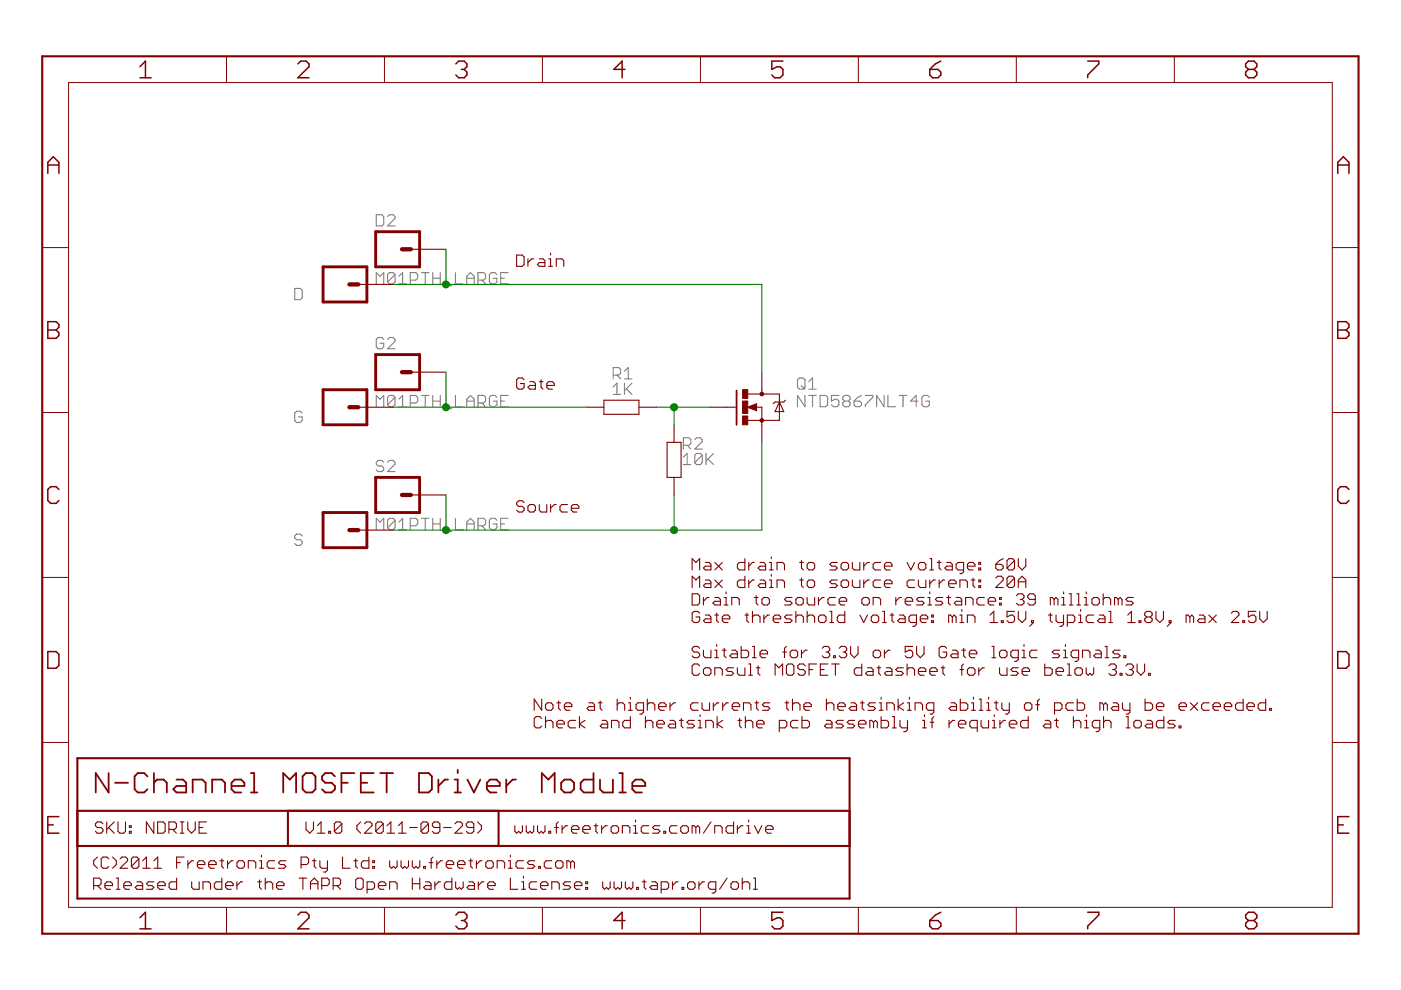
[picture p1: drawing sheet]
<?xml version="1.0" encoding="utf-8"?>
<!DOCTYPE eagle SYSTEM "eagle.dtd">
<eagle version="6.5.0">
<drawing>
<settings>
<setting alwaysvectorfont="yes"/>
<setting verticaltext="up"/>
</settings>
<grid distance="0.1" unitdist="inch" unit="inch" style="lines" multiple="1" display="no" altdistance="0.01" altunitdist="inch" altunit="inch"/>
<schematic xreflabel="%F%N/%S.%C%R" xrefpart="/%S.%C%R">
<libraries>
<library name="freetronics-master-v1">
<symbols>
<symbol name="RESISTOR">
<wire x1="-2.54" y1="1.016" x2="2.54" y2="1.016" width="0.1524" layer="94"/>
<wire x1="-2.54" y1="-1.016" x2="-2.54" y2="1.016" width="0.1524" layer="94"/>
<wire x1="2.54" y1="-1.016" x2="2.54" y2="1.016" width="0.1524" layer="94"/>
<wire x1="-2.54" y1="-1.016" x2="2.54" y2="-1.016" width="0.1524" layer="94"/>
<text x="-3.81" y="1.4986" size="1.778" layer="95">&gt;NAME</text>
<text x="-3.81" y="-3.302" size="1.778" layer="96">&gt;VALUE</text>
<pin name="2" x="5.08" y="0" visible="off" length="short" direction="pas" swaplevel="1" rot="R180"/>
<pin name="1" x="-5.08" y="0" visible="off" length="short" direction="pas" swaplevel="1"/>
</symbol>
<symbol name="M01">
<wire x1="3.81" y1="-2.54" x2="-2.54" y2="-2.54" width="0.4064" layer="94"/>
<wire x1="1.27" y1="0" x2="2.54" y2="0" width="0.6096" layer="94"/>
<wire x1="-2.54" y1="2.54" x2="-2.54" y2="-2.54" width="0.4064" layer="94"/>
<wire x1="3.81" y1="-2.54" x2="3.81" y2="2.54" width="0.4064" layer="94"/>
<wire x1="-2.54" y1="2.54" x2="3.81" y2="2.54" width="0.4064" layer="94"/>
<text x="-2.54" y="-5.08" size="1.778" layer="96">&gt;VALUE</text>
<text x="-2.54" y="3.302" size="1.778" layer="95">&gt;NAME</text>
<pin name="1" x="7.62" y="0" visible="off" length="middle" direction="pas" swaplevel="1" rot="R180"/>
</symbol>
</symbols>
<devicesets>
<deviceset name="RESISTOR" prefix="R" uservalue="yes">
<gates>
<gate name="G$1" symbol="RESISTOR" x="0" y="0"/>
</gates>
<devices>
<device name="1206" package="1206">
<connects>
<connect gate="G$1" pin="1" pad="1"/>
<connect gate="G$1" pin="2" pad="2"/>
</connects>
<technologies>
<technology name=""/>
</technologies>
</device>
<device name="0603" package="0603">
<connects>
<connect gate="G$1" pin="1" pad="1"/>
<connect gate="G$1" pin="2" pad="2"/>
</connects>
<technologies>
<technology name=""/>
</technologies>
</device>
<device name="PTH1" package="AXIAL-0.3">
<connects>
<connect gate="G$1" pin="1" pad="P$1"/>
<connect gate="G$1" pin="2" pad="P$2"/>
</connects>
<technologies>
<technology name=""/>
</technologies>
</device>
<device name="2010" package="R2010">
<connects>
<connect gate="G$1" pin="1" pad="1"/>
<connect gate="G$1" pin="2" pad="2"/>
</connects>
<technologies>
<technology name=""/>
</technologies>
</device>
<device name="0402" package="C0402">
<connects>
<connect gate="G$1" pin="1" pad="1"/>
<connect gate="G$1" pin="2" pad="2"/>
</connects>
<technologies>
<technology name=""/>
</technologies>
</device>
<device name="0805" package="0805">
<connects>
<connect gate="G$1" pin="1" pad="1"/>
<connect gate="G$1" pin="2" pad="2"/>
</connects>
<technologies>
<technology name=""/>
</technologies>
</device>
<device name="0805-LARGE" package="0805-LARGE">
<connects>
<connect gate="G$1" pin="1" pad="1"/>
<connect gate="G$1" pin="2" pad="2"/>
</connects>
<technologies>
<technology name=""/>
</technologies>
</device>
</devices>
</deviceset>
<deviceset name="M01" prefix="JP">
<gates>
<gate name="G$1" symbol="M01" x="0" y="0"/>
</gates>
<devices>
<device name="PTH_LONGPAD" package="1X01_LONGPAD">
<connects>
<connect gate="G$1" pin="1" pad="1"/>
</connects>
<technologies>
<technology name=""/>
</technologies>
</device>
<device name="SMD" package="LUXEON-PAD">
<connects>
<connect gate="G$1" pin="1" pad="P$1"/>
</connects>
<technologies>
<technology name=""/>
</technologies>
</device>
<device name="-SMTSO-256-ET" package="SMTSO-256-ET">
<connects>
<connect gate="G$1" pin="1" pad="P$1"/>
</connects>
<technologies>
<technology name=""/>
</technologies>
</device>
<device name="SMTRA-256-8-6" package="SMTRA-256-8-6">
<connects>
<connect gate="G$1" pin="1" pad="P$1"/>
</connects>
<technologies>
<technology name=""/>
</technologies>
</device>
<device name="SMDNS" package="1X01NS">
<connects>
<connect gate="G$1" pin="1" pad="1"/>
</connects>
<technologies>
<technology name=""/>
</technologies>
</device>
<device name="PTH" package="1X01">
<connects>
<connect gate="G$1" pin="1" pad="1"/>
</connects>
<technologies>
<technology name=""/>
</technologies>
</device>
</devices>
</deviceset>
</devicesets>
</library>
<library name="freetronics-master-v1.1">
<symbols>
<symbol name="MOSFET-NCHANNEL">
<wire x1="-3.6576" y1="2.413" x2="-3.6576" y2="-2.54" width="0.254" layer="94"/>
<wire x1="0" y1="1.905" x2="-2.0066" y2="1.905" width="0.1524" layer="94"/>
<wire x1="0" y1="0" x2="0" y2="-1.905" width="0.1524" layer="94"/>
<wire x1="-2.032" y1="-1.905" x2="0" y2="-1.905" width="0.1524" layer="94"/>
<wire x1="0" y1="2.54" x2="0" y2="1.905" width="0.1524" layer="94"/>
<wire x1="0" y1="1.905" x2="2.54" y2="1.905" width="0.1524" layer="94"/>
<wire x1="2.54" y1="-1.905" x2="0" y2="-1.905" width="0.1524" layer="94"/>
<wire x1="0" y1="-1.905" x2="0" y2="-2.54" width="0.1524" layer="94"/>
<wire x1="-3.81" y1="0" x2="-5.08" y2="0" width="0.1524" layer="94"/>
<wire x1="-2.032" y1="0" x2="-0.762" y2="-0.508" width="0.1524" layer="94"/>
<wire x1="-0.762" y1="-0.508" x2="-0.762" y2="0.508" width="0.1524" layer="94"/>
<wire x1="-0.762" y1="0.508" x2="-2.032" y2="0" width="0.1524" layer="94"/>
<wire x1="-0.889" y1="0" x2="0" y2="0" width="0.1524" layer="94"/>
<wire x1="-0.889" y1="0.254" x2="-1.778" y2="0" width="0.3048" layer="94"/>
<wire x1="-1.778" y1="0" x2="-0.889" y2="-0.254" width="0.3048" layer="94"/>
<wire x1="-0.889" y1="-0.254" x2="-0.889" y2="0" width="0.3048" layer="94"/>
<wire x1="-0.889" y1="0" x2="-1.143" y2="0" width="0.3048" layer="94"/>
<wire x1="2.54" y1="1.905" x2="2.54" y2="0.762" width="0.1524" layer="94"/>
<wire x1="2.54" y1="0.762" x2="2.54" y2="-1.905" width="0.1524" layer="94"/>
<wire x1="2.54" y1="0.762" x2="1.905" y2="-0.635" width="0.1524" layer="94"/>
<wire x1="1.905" y1="-0.635" x2="3.175" y2="-0.635" width="0.1524" layer="94"/>
<wire x1="3.175" y1="-0.635" x2="2.54" y2="0.762" width="0.1524" layer="94"/>
<wire x1="1.905" y1="0.762" x2="2.54" y2="0.762" width="0.1524" layer="94"/>
<wire x1="2.54" y1="0.762" x2="3.175" y2="0.762" width="0.1524" layer="94"/>
<wire x1="3.175" y1="0.762" x2="3.429" y2="1.016" width="0.1524" layer="94"/>
<wire x1="1.905" y1="0.762" x2="1.651" y2="0.508" width="0.1524" layer="94"/>
<circle x="0" y="-1.905" radius="0.127" width="0.4064" layer="94"/>
<circle x="0" y="1.905" radius="0.127" width="0.4064" layer="94"/>
<text x="5.08" y="2.54" size="1.778" layer="95">&gt;NAME</text>
<text x="5.08" y="0" size="1.778" layer="96">&gt;VALUE</text>
<text x="-1.27" y="2.54" size="0.8128" layer="93">D</text>
<text x="-1.27" y="-3.556" size="0.8128" layer="93">S</text>
<text x="-5.08" y="-1.27" size="0.8128" layer="93">G</text>
<rectangle x1="-2.794" y1="-2.54" x2="-2.032" y2="-1.27" layer="94"/>
<rectangle x1="-2.794" y1="1.27" x2="-2.032" y2="2.54" layer="94"/>
<rectangle x1="-2.794" y1="-0.889" x2="-2.032" y2="0.889" layer="94"/>
<pin name="G" x="-7.62" y="0" visible="off" length="short" direction="pas"/>
<pin name="D" x="0" y="5.08" visible="off" length="short" direction="pas" rot="R270"/>
<pin name="S" x="0" y="-5.08" visible="off" length="short" direction="pas" rot="R90"/>
</symbol>
<symbol name="M01">
<wire x1="3.81" y1="-2.54" x2="-2.54" y2="-2.54" width="0.4064" layer="94"/>
<wire x1="1.27" y1="0" x2="2.54" y2="0" width="0.6096" layer="94"/>
<wire x1="-2.54" y1="2.54" x2="-2.54" y2="-2.54" width="0.4064" layer="94"/>
<wire x1="3.81" y1="-2.54" x2="3.81" y2="2.54" width="0.4064" layer="94"/>
<wire x1="-2.54" y1="2.54" x2="3.81" y2="2.54" width="0.4064" layer="94"/>
<text x="-2.54" y="-5.08" size="1.778" layer="96">&gt;VALUE</text>
<text x="-2.54" y="3.302" size="1.778" layer="95">&gt;NAME</text>
<pin name="1" x="7.62" y="0" visible="off" length="middle" direction="pas" swaplevel="1" rot="R180"/>
</symbol>
</symbols>
<devicesets>
<deviceset name="MOSFET-NCHANNEL" prefix="Q">
<gates>
<gate name="G$1" symbol="MOSFET-NCHANNEL" x="0" y="0"/>
</gates>
<devices>
<device name="SMD" package="SOT23-3">
<connects>
<connect gate="G$1" pin="D" pad="3"/>
<connect gate="G$1" pin="G" pad="1"/>
<connect gate="G$1" pin="S" pad="2"/>
</connects>
<technologies>
<technology name=""/>
</technologies>
</device>
<device name="PTH" package="TO-92">
<connects>
<connect gate="G$1" pin="D" pad="1"/>
<connect gate="G$1" pin="G" pad="3"/>
<connect gate="G$1" pin="S" pad="2"/>
</connects>
<technologies>
<technology name=""/>
</technologies>
</device>
<device name="DPAK" package="DPACK">
<connects>
<connect gate="G$1" pin="D" pad="2"/>
<connect gate="G$1" pin="G" pad="1"/>
<connect gate="G$1" pin="S" pad="3"/>
</connects>
<technologies>
<technology name=""/>
</technologies>
</device>
</devices>
</deviceset>
<deviceset name="M01" prefix="JP">
<gates>
<gate name="G$1" symbol="M01" x="0" y="0"/>
</gates>
<devices>
<device name="PTH_LONGPAD" package="1X01_LONGPAD">
<connects>
<connect gate="G$1" pin="1" pad="1"/>
</connects>
<technologies>
<technology name=""/>
</technologies>
</device>
<device name="SMD" package="LUXEON-PAD">
<connects>
<connect gate="G$1" pin="1" pad="P$1"/>
</connects>
<technologies>
<technology name=""/>
</technologies>
</device>
<device name="-SMTSO-256-ET" package="SMTSO-256-ET">
<connects>
<connect gate="G$1" pin="1" pad="P$1"/>
</connects>
<technologies>
<technology name=""/>
</technologies>
</device>
<device name="SMTRA-256-8-6" package="SMTRA-256-8-6">
<connects>
<connect gate="G$1" pin="1" pad="P$1"/>
</connects>
<technologies>
<technology name=""/>
</technologies>
</device>
<device name="SMDNS" package="1X01NS">
<connects>
<connect gate="G$1" pin="1" pad="1"/>
</connects>
<technologies>
<technology name=""/>
</technologies>
</device>
<device name="PTH" package="1X01">
<connects>
<connect gate="G$1" pin="1" pad="1"/>
</connects>
<technologies>
<technology name=""/>
</technologies>
</device>
<device name="PTH_LARGE" package="1X01LARGE">
<connects>
<connect gate="G$1" pin="1" pad="1"/>
</connects>
<technologies>
<technology name=""/>
</technologies>
</device>
</devices>
</deviceset>
</devicesets>
</library>
</libraries>
<attributes>
</attributes>
<variantdefs>
</variantdefs>
<classes>
<class number="0" name="default" width="0" drill="0">
</class>
</classes>
<parts>
<part name="D" library="freetronics-master-v1" deviceset="M01" device="PTH"/>
<part name="R2" library="freetronics-master-v1" deviceset="RESISTOR" device="0603" value="10K"/>
<part name="S" library="freetronics-master-v1" deviceset="M01" device="PTH"/>
<part name="G" library="freetronics-master-v1" deviceset="M01" device="PTH"/>
<part name="Q1" library="freetronics-master-v1.1" deviceset="MOSFET-NCHANNEL" device="DPAK" value="NTD5867NLT4G"/>
<part name="R1" library="freetronics-master-v1" deviceset="RESISTOR" device="0603" value="1K"/>
<part name="D2" library="freetronics-master-v1.1" deviceset="M01" device="PTH_LARGE"/>
<part name="G2" library="freetronics-master-v1.1" deviceset="M01" device="PTH_LARGE"/>
<part name="S2" library="freetronics-master-v1.1" deviceset="M01" device="PTH_LARGE"/>
</parts>
<sheets>
<sheet>
<plain>
<text x="7.62" y="20.32" size="3.048" layer="94">N-Channel MOSFET Driver Module</text>
<text x="38.1" y="14.478" size="1.778" layer="94">V1.0 (2011-09-29)</text>
<text x="7.62" y="14.478" size="1.778" layer="94">SKU: NDRIVE</text>
<text x="7.366" y="9.398" size="1.778" layer="94">(C)2011 Freetronics Pty Ltd: www.freetronics.com</text>
<text x="7.366" y="6.35" size="1.778" layer="94">Released under the TAPR Open Hardware License: www.tapr.org/ohl</text>
<text x="68.326" y="14.478" size="1.778" layer="94">www.freetronics.com/ndrive</text>
<text x="93.98" y="50.038" size="1.778" layer="94">Max drain to source current: 20A</text>
<text x="93.98" y="44.958" size="1.778" layer="94">Gate threshhold voltage: min 1.5V, typical 1.8V, max 2.5V</text>
<text x="68.58" y="96.52" size="1.778" layer="94">Drain</text>
<text x="68.58" y="78.74" size="1.778" layer="94">Gate</text>
<text x="68.58" y="60.96" size="1.778" layer="94">Source</text>
<text x="93.98" y="52.578" size="1.778" layer="94">Max drain to source voltage: 60V</text>
<text x="93.98" y="47.498" size="1.778" layer="94">Drain to source on resistance: 39 milliohms</text>
<text x="71.12" y="32.258" size="1.778" layer="94">Note at higher currents the heatsinking ability of pcb may be exceeded.</text>
<text x="71.12" y="29.718" size="1.778" layer="94">Check and heatsink the pcb assembly if required at high loads.</text>
<frame x1="0" y1="0" x2="190.5" y2="127" columns="8" rows="5" layer="94"/>
<frame x1="5.08" y1="12.7" x2="116.84" y2="25.4" columns="0" rows="0" layer="94" border-left="no" border-top="no" border-right="no" border-bottom="no"/>
<frame x1="35.56" y1="12.7" x2="66.04" y2="17.78" columns="8" rows="5" layer="94"/>
<frame x1="5.08" y1="5.08" x2="116.84" y2="17.78" columns="0" rows="0" layer="94" border-left="no" border-top="no" border-right="no" border-bottom="no"/>
<text x="93.98" y="39.878" size="1.778" layer="94">Suitable for 3.3V or 5V Gate logic signals.</text>
<text x="93.98" y="37.338" size="1.778" layer="94">Consult MOSFET datasheet for use below 3.3V.</text>
</plain>
<instances>
<instance part="D" gate="G$1" x="43.18" y="93.98" smashed="yes">
<attribute name="NAME" x="38.1" y="93.472" size="1.778" layer="95" rot="R180"/>
</instance>
<instance part="R2" gate="G$1" x="91.44" y="68.58" smashed="yes" rot="R90">
<attribute name="NAME" x="92.71" y="70.0786" size="1.778" layer="95"/>
<attribute name="VALUE" x="92.71" y="67.818" size="1.778" layer="96"/>
</instance>
<instance part="S" gate="G$1" x="43.18" y="58.42" smashed="yes">
<attribute name="NAME" x="38.1" y="57.912" size="1.778" layer="95" rot="R180"/>
</instance>
<instance part="G" gate="G$1" x="43.18" y="76.2" smashed="yes">
<attribute name="NAME" x="38.1" y="75.692" size="1.778" layer="95" rot="R180"/>
</instance>
<instance part="Q1" gate="G$1" x="104.14" y="76.2"/>
<instance part="R1" gate="G$1" x="83.82" y="76.2" smashed="yes" rot="R180">
<attribute name="NAME" x="82.55" y="80.2386" size="1.778" layer="95"/>
<attribute name="VALUE" x="82.55" y="77.978" size="1.778" layer="96"/>
</instance>
<instance part="D2" gate="G$1" x="50.8" y="99.06"/>
<instance part="G2" gate="G$1" x="50.8" y="81.28"/>
<instance part="S2" gate="G$1" x="50.8" y="63.5"/>
</instances>
<busses>
</busses>
<nets>
<net name="D" class="0">
<segment>
<wire x1="104.14" y1="81.28" x2="104.14" y2="93.98" width="0.1524" layer="91"/>
<wire x1="104.14" y1="93.98" x2="58.42" y2="93.98" width="0.1524" layer="91"/>
<wire x1="58.42" y1="93.98" x2="50.8" y2="93.98" width="0.1524" layer="91"/>
<wire x1="58.42" y1="99.06" x2="58.42" y2="93.98" width="0.1524" layer="91"/>
<junction x="58.42" y="93.98"/>
<pinref part="D" gate="G$1" pin="1"/>
<pinref part="Q1" gate="G$1" pin="D"/>
<pinref part="D2" gate="G$1" pin="1"/>
</segment>
</net>
<net name="S" class="0">
<segment>
<wire x1="104.14" y1="71.12" x2="104.14" y2="58.42" width="0.1524" layer="91"/>
<wire x1="58.42" y1="58.42" x2="50.8" y2="58.42" width="0.1524" layer="91"/>
<wire x1="58.42" y1="63.5" x2="58.42" y2="58.42" width="0.1524" layer="91"/>
<wire x1="58.42" y1="58.42" x2="91.44" y2="58.42" width="0.1524" layer="91"/>
<wire x1="91.44" y1="58.42" x2="104.14" y2="58.42" width="0.1524" layer="91"/>
<wire x1="91.44" y1="63.5" x2="91.44" y2="58.42" width="0.1524" layer="91"/>
<junction x="58.42" y="58.42"/>
<junction x="91.44" y="58.42"/>
<pinref part="S" gate="G$1" pin="1"/>
<pinref part="Q1" gate="G$1" pin="S"/>
<pinref part="R2" gate="G$1" pin="1"/>
<pinref part="S2" gate="G$1" pin="1"/>
</segment>
</net>
<net name="G" class="0">
<segment>
<wire x1="78.74" y1="76.2" x2="58.42" y2="76.2" width="0.1524" layer="91"/>
<wire x1="58.42" y1="76.2" x2="50.8" y2="76.2" width="0.1524" layer="91"/>
<wire x1="58.42" y1="81.28" x2="58.42" y2="76.2" width="0.1524" layer="91"/>
<junction x="58.42" y="76.2"/>
<pinref part="G" gate="G$1" pin="1"/>
<pinref part="R1" gate="G$1" pin="2"/>
<pinref part="G2" gate="G$1" pin="1"/>
</segment>
</net>
<net name="N$3" class="0">
<segment>
<wire x1="88.9" y1="76.2" x2="91.44" y2="76.2" width="0.1524" layer="91"/>
<wire x1="91.44" y1="76.2" x2="96.52" y2="76.2" width="0.1524" layer="91"/>
<wire x1="91.44" y1="73.66" x2="91.44" y2="76.2" width="0.1524" layer="91"/>
<junction x="91.44" y="76.2"/>
<pinref part="Q1" gate="G$1" pin="G"/>
<pinref part="R1" gate="G$1" pin="1"/>
<pinref part="R2" gate="G$1" pin="2"/>
</segment>
</net>
</nets>
</sheet>
</sheets>
</schematic>
</drawing>
</eagle>
